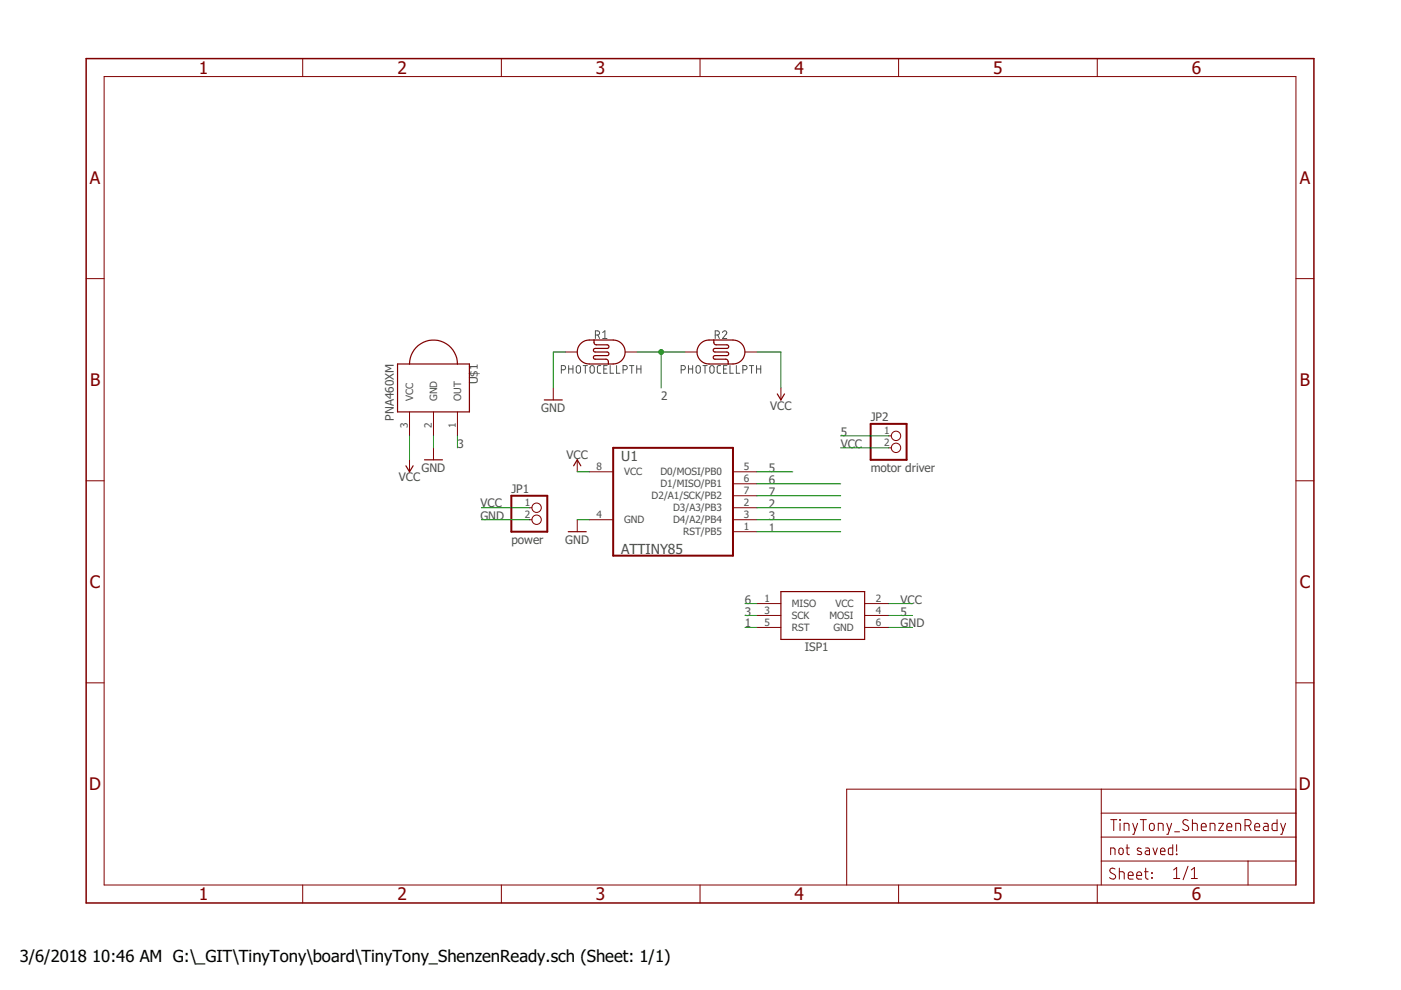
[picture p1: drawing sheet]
<svg xmlns="http://www.w3.org/2000/svg" width="297mm" height="210mm" viewBox="0 0 297 210" stroke-linecap="round" stroke-linejoin="round" font-family="sans-serif">
<g fill="none" stroke="#505050" stroke-width=".21">
<path d="M119 78.4h.5a.44 .44 0 0 0 .4-.4 .44 .44 0 0 0-.4-.5h-.5v1.6M120.6 77.5v1.6M120.6 78.2h.9M121.5 77.5v1.6M122.3 77.6l.3-.1 .4 .1 .1 1.1a.46 .46 0 0 1-.5 .4 .46 .46 0 0 1-.4-.4zM123.6 77.5h.9M124.1 77.5v1.6M125.2 77.6l.3-.1 .4 .1 .1 1.1a.46 .46 0 0 1-.4 .4 .46 .46 0 0 1-.5-.4zM126.2 71h.5a.44 .44 0 0 0 .4-.4 .44 .44 0 0 0-.4-.5h-.5v1.7M126.8 71l.3 .8M127.4 77.5h-.5l-.2 .4v1l.2 .2h.5M127.8 70.5l.4-.4v1.7"/>
<path d="M127.8 71.8h.9M128 78.2h.6M128.7 77.5h-.7v1.6h.7M129.4 77.5v1.6h.7M130.7 77.5v1.6h.7M132.1 78.4h.4a.44 .44 0 0 0 .5-.4 .44 .44 0 0 0-.5-.5h-.4v1.6M133.5 77.5h.9M133.9 77.5v1.6M135 78.2h.9M135 77.5v1.6M135.9 77.5v1.6M144.4 78.4h.5a.44 .44 0 0 0 .4-.4 .44 .44 0 0 0-.4-.5h-.5v1.6"/>
<path d="M146 78.2h.9M146 77.5v1.6M146.9 77.5v1.6M147.7 77.6l.3-.1 .4 .1 .1 1.1a.46 .46 0 0 1-.5 .4 .46 .46 0 0 1-.4-.4zM149 77.5h.9M149.5 77.5v1.6M150.6 77.6l.3-.1 .4 .1 .1 1.1a.46 .46 0 0 1-.4 .4 .46 .46 0 0 1-.5-.4zM151.6 71h.5a.44 .44 0 0 0 .4-.4 .44 .44 0 0 0-.4-.5h-.5v1.7M152.2 71l.3 .8M152.8 77.5h-.5l-.2 .4v1l.2 .2h.5M153.2 70.5a.44 .44 0 0 1 .6-.3 .44 .44 0 0 1 .1 .7l-.7 .9h.9M153.4 78.2h.6"/>
<path d="M154.1 77.5h-.7v1.6h.7M154.8 77.5v1.6h.7M156.1 77.5v1.6h.7M157.5 78.4h.4a.44 .44 0 0 0 .5-.4 .44 .44 0 0 0-.5-.5h-.4v1.6M158.9 77.5h.9M159.3 77.5v1.6M160.4 78.2h.9M160.4 77.5v1.6M161.3 77.5v1.6"/>
</g>
<path d="M130 95h25.4v22.8h-25.4zM184.6 89.9h7.6v7.6h-7.6zM108.4 105.1h7.6v7.6h-7.6z" fill="none" stroke="#800000" stroke-width=".42"/>
<g fill="none" stroke="#800000" stroke-width=".21">
<path d="M22.1 16.2h252.7v171.4h-252.7zM64.2 12.4v3.8M106.3 12.4v3.8M148.4 12.4v3.8M190.5 12.4v3.8M232.6 12.4v3.8M18.3 59.1h3.8M274.8 59.1h3.8M119.8 74.6h2.6M132.5 74.6h2.6M145.2 74.6h2.6M157.9 74.6h2.6"/>
<path d="M86.8 87.3v5.1M86.8 97.5v2.5M91.9 87.3v5.1M91.9 95v2.5M97 87.3v5.1M117.3 82.3v2.5M122.4 97.5v2.5M165.6 82.3v2.5M188.4 92.4h.6M188.4 95h.6M18.3 101.9h3.8M112.2 110.2h.6"/>
<path d="M112.2 107.7h.6M122.4 110.2v2.5M124.9 110.2h5.1M124.9 100h5.1M155.4 110.2h5.1M155.4 100h5.1M155.4 102.6h5.1M155.4 105.1h5.1M155.4 107.7h5.1M155.4 112.7h5.1M274.8 101.9h3.8M160.5 128h5.1"/>
<path d="M160.5 130.5h5.1M160.5 133h5.1M183.3 128h5.1M183.3 130.5h5.1M183.3 133h5.1M18.3 144.8h3.8M274.8 144.8h3.8M233.5 167.3v20.3M233.5 177.5h41.3M233.5 172.4h41.3M235.5 173.8h1.3M236.1 173.8v2.3"/>
<path d="M237.3 179.9l.4-.1 .3 .1 .1 .8a.47 .47 0 0 1-.4 .5 .47 .47 0 0 1-.5-.5zM237.4 173.8l.1 .1zM237.5 174.6v1.5M238.3 176.1v-1.5l1 .1 .1 1.4M238.7 179.8h.7M239 179.1v1.9l.4 .2M240.2 174.6l.5 1.5M241.2 174.6l-.8 2.3h-.2M241.8 173.8h1.3M241.9 179.9l-.5-.1-.3 .4 .9 .5v.4l-.2 .1-.7-.1M242.4 173.8v2.3M242.9 179.8h.5l.3 .2v1.2h-.5a.41 .41 0 0 1-.4-.4 .41 .41 0 0 1 .4-.4h.5"/>
<path d="M243.8 174.7l.5-.1a.92 .92 0 0 1 .2 1.4l-.4 .1-.4-.3zM244.5 179.8l.4 1.4 .5-1.4M245.6 176.1v-1.5l.9 .1 .1 1.4M247.4 174.6l.5 1.5M248.4 174.6l-.8 2.3h-.2M248.6 179.1v2.1h-.7l-.2-.2v-1l.4-.2h.5M249 176.4h1.1M249.5 179.1v1.4M251.9 174a.58 .58 0 0 0-.9-.1 .58 .58 0 0 0 .1 .9l.7 .3a.59 .59 0 0 1 0 .9 .59 .59 0 0 1-.8 0l-.3-.2M252.8 174.6l.9 .1 .2 1.4M252.8 173.8v2.3M254.7 175.3h1a.54 .54 0 0 0-.3-.7 .54 .54 0 0 0-.7 .5l.1 .9 .9 .1"/>
<path d="M256.6 176.1v-1.5l.9 .1 .1 1.4M258.4 174.6h1l-1 1.5h1M260.1 175.3h1.1a.54 .54 0 0 0-.4-.7 .54 .54 0 0 0-.7 .5l.1 .9 1 .1M262 176.1v-1.5l.9 .1 .1 1.4M264 175.1h.6a.65 .65 0 0 0 .7-.7 .65 .65 0 0 0-.7-.6h-.6v2.3M264.7 175.1l.6 1M266 175.3h1.1a.55 .55 0 0 0-.4-.7 .55 .55 0 0 0-.7 .5l.1 .9 1 .1M268 174.6h.6l.3 .3v1.2h-.6a.46 .46 0 0 1-.5-.4 .46 .46 0 0 1 .5-.5h.6M270.8 173.8v2.3h-.8l-.3-.4v-.9l.3-.2h.8M271.5 174.6l.6 1.5M272.6 174.6l-.8 2.3h-.3M274.8 167.3h-95.3v20.3"/>
<path d="M64.2 187.6v3.9M106.3 187.6v3.9M148.4 187.6v3.9M190.5 187.6v3.9M232.6 187.6v3.9M233.5 182.6h41.3M235.5 181.2v-1.4l.8 .1 .1 1.3M236.4 184.3a.58 .58 0 0 0-.9-.2 .58 .58 0 0 0 .1 .9l.7 .4a.59 .59 0 0 1 0 .9 .59 .59 0 0 1-.8-.1l-.3-.1M237.3 184.8h.7l.3 .3 .1 1.3M237.3 184.1v2.3M239.2 185.6h1a.54 .54 0 0 0-.3-.7 .54 .54 0 0 0-.7 .5l.1 .9 .9 .1M241 185.6h1a.54 .54 0 0 0-.3-.7 .54 .54 0 0 0-.7 .5l.1 .9 .9 .1"/>
<path d="M242.7 184.8h.7M242.9 184.1v1.9l.1 .3 .4 .1M244.2 185l.1 .2zM244.2 186.1l.1 .1zM246.1 180.5h.9a.49 .49 0 0 0-.3-.7 .49 .49 0 0 0-.6 .5v.8l.9 .1M248.8 184.4l.7-.5v2.4M248.8 186.3h1.3M249.4 181.1l.1 .1zM251.9 183.7l-1.1 2.8M252.6 186.3h1.3M252.6 184.4l.6-.5v2.4M264.6 182.6v5"/>
<circle cx="190" cy="92.4" r=".99"/>
<circle cx="190" cy="95" r=".99"/>
<circle cx="113.8" cy="107.7" r=".99"/>
<circle cx="113.8" cy="110.2" r=".99"/>
</g>
<g fill="none" stroke="#800000" stroke-width=".25">
<path d="M84.3 77.2h15.2v10.1h-15.2zM86.8 77.2a5.1 5.1 0 0 1 5.1-5.1 5.1 5.1 0 0 1 5.1 5.1M123 73l.7-.6 .8-.3h5.5a2.54 2.54 0 0 1 2.5 2.5 2.54 2.54 0 0 1-2.5 2.6h-5.1a2.54 2.54 0 0 1-2.3-1.5 2.54 2.54 0 0 1 .4-2.7zM125.9 72.1l.1 .7 .3 .3h2.4a.38 .38 0 0 1 .4 .4 .38 .38 0 0 1-.4 .4h-2.5a.38 .38 0 0 0-.4 .4 .38 .38 0 0 0 .4 .3h2.5a.38 .38 0 0 1 .4 .4 .38 .38 0 0 1-.4 .4h-2.5a.38 .38 0 0 0-.4 .4 .38 .38 0 0 0 .4 .4h2.4l.4 .3v.7M148.4 73l.7-.6 .8-.3h5.5a2.54 2.54 0 0 1 2.5 2.5 2.54 2.54 0 0 1-2.5 2.6h-5.1a2.54 2.54 0 0 1-2.3-1.5 2.54 2.54 0 0 1 .4-2.7zM151.3 72.1l.1 .7 .3 .3h2.4a.38 .38 0 0 1 .4 .4 .38 .38 0 0 1-.4 .4h-2.5a.38 .38 0 0 0-.4 .4 .38 .38 0 0 0 .4 .3h2.5a.38 .38 0 0 1 .4 .4 .38 .38 0 0 1-.4 .4h-2.5a.38 .38 0 0 0-.4 .4 .38 .38 0 0 0 .4 .4h2.4l.3 .3 .1 .7M86.1 98.8l.7 1.2 .8-1.2M90 97.5h3.8M115.4 84.8h3.8M121.6 98.8l.8-1.3 .7 1.3M164.8 83.5l.8 1.3 .7-1.3M120.5 112.7h3.8"/>
<path d="M165.6 125.4h17.7v10.2h-17.7z"/>
</g>
<path d="M18.3 12.4h260.3v179.1h-260.3z" fill="none" stroke="#800000" stroke-width=".32"/>
<g fill="none" stroke="#008000" stroke-width=".21">
<path d="M119.8 74.6h-2.5v7.7M135.1 74.6h10.1M140.2 74.6v7.7M160.5 74.6h5.1v7.7M86.8 92.4v5.1M91.9 92.4v2.6M97 92.4v2.6M178.2 95h10.2M178.2 92.4h10.2M102.1 107.7h10.1M102.1 110.2h10.1M122.4 100h2.5"/>
<path d="M122.4 110.2h2.5M160.5 100h7.6M160.5 107.7h17.7M160.5 110.2h17.7M160.5 102.6h17.7M160.5 105.1h17.7M160.5 112.7h17.7M157.9 128h2.6M157.9 133h2.6M157.9 130.5h2.6M188.4 128h5.1M188.4 133h5.1"/>
<path d="M188.4 130.5h5.1"/>
</g>
<circle cx="140.2" cy="74.6" r=".51" fill="#008000" stroke="#008000" stroke-width=".21"/>
<g font-size="3.7" fill="#800000">
<text x="42.1" y="15.6">1</text>
<text x="84.2" y="15.6">2</text>
<text x="126.4" y="15.6">3</text>
<text x="168.5" y="15.6">4</text>
<text x="210.6" y="15.6">5</text>
<text x="252.7" y="15.6">6</text>
<text x="19.1" y="38.9">A</text>
<text x="275.6" y="38.9">A</text>
<text x="19.1" y="81.8">B</text>
<text x="275.6" y="81.8">B</text>
<text x="19.1" y="124.7">C</text>
<text x="275.6" y="124.7">C</text>
<text x="18.9" y="167.5">D</text>
<text x="275.4" y="167.5">D</text>
<text x="42.1" y="190.8">1</text>
<text x="84.2" y="190.8">2</text>
<text x="126.4" y="190.8">3</text>
<text x="168.5" y="190.8">4</text>
<text x="210.6" y="190.8">5</text>
<text x="252.7" y="190.8">6</text>
</g>
<g font-size="3.5">
<text x="4.2" y="203.9">3/6/2018</text>
<text x="19.6" y="203.9">10:46 AM G:\_GIT\TinyTony\board\TinyTony_ShenzenReady.sch (Sheet: 1/1)</text>
</g>
<g font-size="2.9" fill="#505050">
<text x="131.7" y="97.7">U1</text>
<text x="131.7" y="117.4">ATTINY85</text>
</g>
<g font-size="2.5" fill="#505050">
<text x="101.3" y="81.5" transform="rotate(-90 101.3 81.5)">U$1</text>
<text x="83.5" y="89.2" transform="rotate(-90 83.5 89.2)">PNA460XM</text>
<text x="114.8" y="87.3">GND</text>
<text x="140.2" y="84.8">2</text>
<text x="163.3" y="86.8">VCC</text>
<text x="184.6" y="89.2">JP2</text>
<text x="97" y="95">3</text>
<text x="178.3" y="95">VCC</text>
<text x="178.3" y="92.4">5</text>
<text x="89.4" y="100">GND</text>
<text x="120.1" y="97.2">VCC</text>
<text x="163" y="100">5</text>
<text x="184.6" y="100">motor driver</text>
<text x="84.6" y="102.1">VCC</text>
<text x="101.9" y="107.4">VCC</text>
<text x="108.4" y="104.5">JP1</text>
<text x="163" y="102.6">6</text>
<text x="163" y="105.1">7</text>
<text x="163" y="107.6">2</text>
<text x="101.9" y="110.2">GND</text>
<text x="163" y="112.7">1</text>
<text x="163" y="110.2">3</text>
<text x="108.4" y="115.3">power</text>
<text x="119.8" y="115.3">GND</text>
<text x="157.9" y="128">6</text>
<text x="157.9" y="130.5">3</text>
<text x="191" y="128">VCC</text>
<text x="191" y="130.5">5</text>
<text x="157.9" y="133">1</text>
<text x="191" y="133">GND</text>
<text x="170.6" y="138.1">ISP1</text>
</g>
<g font-size="2.1" fill="#505050">
<text x="87.6" y="85" transform="rotate(-90 87.6 85)">VCC</text>
<text x="92.7" y="85" transform="rotate(-90 92.7 85)">GND</text>
<text x="97.7" y="85" transform="rotate(-90 97.7 85)">OUT</text>
<text x="86.5" y="90.8" transform="rotate(-90 86.5 90.8)">3</text>
<text x="91.6" y="90.8" transform="rotate(-90 91.6 90.8)">2</text>
<text x="96.6" y="90.8" transform="rotate(-90 96.6 90.8)">1</text>
<text x="187.5" y="92.1">1</text>
<text x="187.5" y="94.6">2</text>
<text x="126.5" y="99.7">8</text>
<text x="132.3" y="100.8">VCC</text>
<text x="140" y="100.8">D0/MOSI/PB0</text>
<text x="157.7" y="99.7">5</text>
<text x="111.3" y="107.3">1</text>
<text x="138.2" y="105.9">D2/A1/SCK/PB2</text>
<text x="140" y="103.3">D1/MISO/PB1</text>
<text x="157.7" y="102.2">6</text>
<text x="157.7" y="104.8">7</text>
<text x="157.7" y="107.3">2</text>
<text x="111.3" y="109.8">2</text>
<text x="126.5" y="109.8">4</text>
<text x="132.3" y="110.9">GND</text>
<text x="142.7" y="108.4">D3/A3/PB3</text>
<text x="142.7" y="111">D4/A2/PB4</text>
<text x="144.8" y="113.5">RST/PB5</text>
<text x="157.7" y="109.8">3</text>
<text x="157.7" y="112.4">1</text>
<text x="162.1" y="127.6">1</text>
<text x="162.1" y="130.1">3</text>
<text x="167.9" y="128.7">MISO</text>
<text x="167.9" y="131.3">SCK</text>
<text x="175.9" y="131.3">MOSI</text>
<text x="177.1" y="128.7">VCC</text>
<text x="185.7" y="130.1">4</text>
<text x="185.7" y="127.6">2</text>
<text x="162.1" y="132.7">5</text>
<text x="167.9" y="133.8">RST</text>
<text x="176.7" y="133.8">GND</text>
<text x="185.7" y="132.7">6</text>
</g>
</svg>
